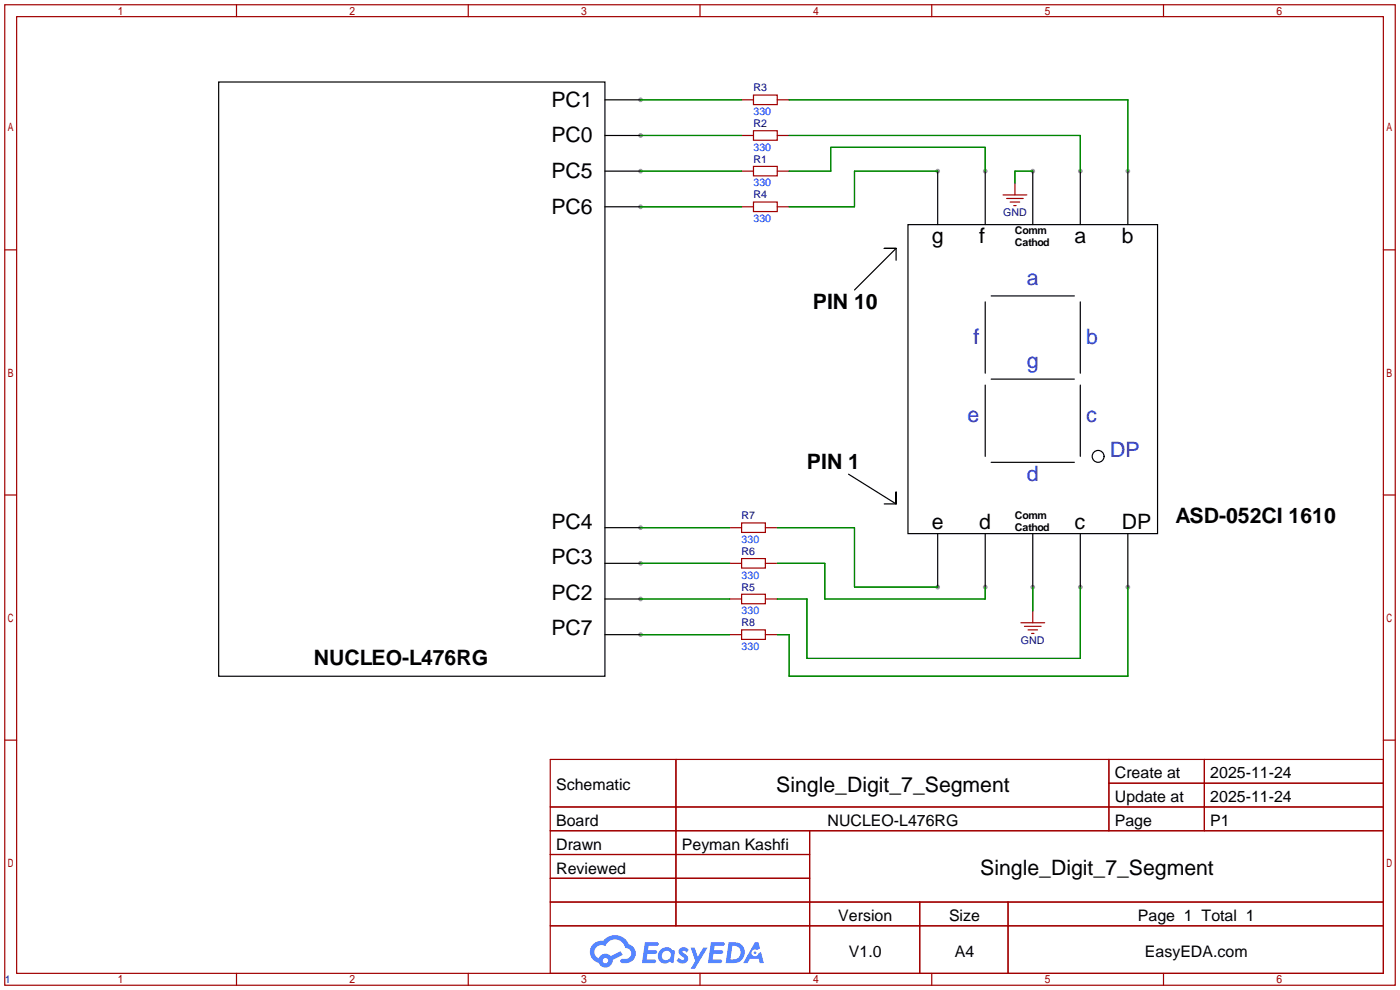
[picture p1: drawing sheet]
<svg xmlns="http://www.w3.org/2000/svg" width="299mm" height="212mm" viewBox="0 0 299 212" stroke-linecap="round" stroke-linejoin="round" font-family="sans-serif">
<g fill="#999">
<circle cx="220.7" cy="36.6" r=".51"/>
<circle cx="220.7" cy="125.5" r=".51"/>
<circle cx="200.4" cy="36.6" r=".51"/>
<circle cx="136.9" cy="44.2" r=".51"/>
<circle cx="210.6" cy="36.6" r=".51"/>
<circle cx="136.9" cy="36.6" r=".51"/>
<circle cx="230.9" cy="36.6" r=".51"/>
<circle cx="136.9" cy="29" r=".51"/>
<circle cx="241" cy="36.6" r=".51"/>
<circle cx="136.9" cy="21.3" r=".51"/>
<circle cx="200.4" cy="125.5" r=".51"/>
<circle cx="136.9" cy="112.8" r=".51"/>
<circle cx="210.6" cy="125.5" r=".51"/>
<circle cx="136.9" cy="120.4" r=".51"/>
<circle cx="230.9" cy="125.5" r=".51"/>
<circle cx="136.9" cy="128" r=".51"/>
<circle cx="241" cy="125.5" r=".51"/>
<circle cx="136.9" cy="135.6" r=".51"/>
</g>
<g fill="none" stroke="#a10000" stroke-width=".25">
<path d="M1 1h297.2v209.6h-297.2zM3.6 3.6h292.1v204.4h-292.1zM50.5 1v2.6M100.1 1v2.6M149.6 1v2.6M199.1 1v2.6M248.7 1v2.6M1 53.4h2.6M295.7 53.4h2.5M1 105.8h2.6M295.7 105.8h2.5M1 158.2h2.6"/>
<path d="M295.7 158.2h2.5M117.6 162.3h178.1v45.7h-178.1zM117.6 172.5h178.1M117.6 177.5h178.1M144.5 162.3v35.6M173 177.5v30.5M237 162.3v15.2M237 167.4h58.7M257.4 162.3v15.2M117.6 182.6h55.4M117.6 192.8h178.1M117.6 187.7h55.4"/>
<path d="M117.6 197.9h178.1M196.6 192.8v15.2M215.4 192.8v15.2M50.5 208v2.6M100.1 208v2.6M149.6 208v2.6M199.1 208v2.6M248.7 208v2.6"/>
</g>
<g fill="#5487ff">
<path d="M145.3 202.7a1.3 1.3 0 0 1 1.9 .3l-.4 .6a.54 .54 0 0 0-.9-.2l.1 .2a1.34 1.34 0 0 1 .9 1.8 1.47 1.47 0 0 1-2.3-.1l.5-.6 .8 .5a.31 .31 0 0 0 .4-.3 .31 .31 0 0 0-.3-.4 1.12 1.12 0 0 1-.7-1.8z"/>
<path d="M147.6 202.5h.9l.6 2 1.2-2h.9l-2.7 4.6h-.9l1-1.7z"/>
<path d="M137.8 201.4h1.7a1.31 1.31 0 0 1 1.2 .2 .4 .4 0 0 1-.3 .5l-1.8 .1-.1 .9h1.6a.4 .4 0 0 1 .4 .4 .4 .4 0 0 1-.5 .4h-1.6l-.2 1.2h1.4a.46 .46 0 0 1 .5 0 .46 .46 0 0 1 .1 .5l-.4 .2h-2.6z"/>
<path d="M151.9 201.4h1.7a1.32 1.32 0 0 1 1.2 .2 .39 .39 0 0 1-.3 .5l-1.8 .1-.1 .9h1.6a.4 .4 0 0 1 .4 .4 .4 .4 0 0 1-.4 .4h-1.7l-.2 1.2h1.4a.46 .46 0 0 1 .5 0 .46 .46 0 0 1 .1 .5l-.4 .2h-2.6z"/>
<path d="M161.3 201.4h.8l.3 1.3-.6 .4a.75 .75 0 0 0-1.1 .3 .75 .75 0 0 0 .5 1 .75 .75 0 0 0 .9-.7l.5-.2 .6 2.3h-.8l-.3-.9h-1.8l-.5 .9h-1z"/>
<path d="M155.7 201.4l-.6 4.4h1.5a2.27 2.27 0 0 0 2.6-2.2 2.27 2.27 0 0 0-2.7-2.2zM156.5 202.1a1.5 1.5 0 0 1 1.8 1.6 1.5 1.5 0 0 1-1.9 1.4h-.3z"/>
<path d="M141.2 203a1.6 1.6 0 0 0-.3 2.3 1.6 1.6 0 0 0 2.3 .2l.7 .3 .3-2.4-.1-.3-.5-.1a1.58 1.58 0 0 0-2.4 0zM141.8 203.5a.98 .98 0 0 1 1.6 .4 .98 .98 0 0 1-1.1 1.3 .94 .94 0 0 1-.9-.7 .94 .94 0 0 1 .4-1z"/>
<path d="M126.8 201.8a2.37 2.37 0 0 0 1.1 4 1.54 1.54 0 0 0 1.8 1 1.54 1.54 0 0 0 1.2-1.6l2.2-1.1-.5-.8-2 1a1.57 1.57 0 0 0-2.7 .5 1.5 1.5 0 0 1-.7-2.1 1.5 1.5 0 0 1 2.2-.5 2.23 2.23 0 0 1 2.3-1.4 2.23 2.23 0 0 1 2 1.8 1.16 1.16 0 0 1 1.2 1.1 1.16 1.16 0 0 1-1.1 1.2h-.7a.47 .47 0 0 0-.5 .4 .47 .47 0 0 0 .4 .5 2.17 2.17 0 0 0 2.5-.9 2.17 2.17 0 0 0-.3-2.7l-.8-.4a3.2 3.2 0 0 0-5.5-.7l-1.1 .1zM128.8 205.3a.6 .6 0 0 1 1.2 0 .6 .6 0 0 1-1.2 0z"/>
<circle cx="161.4" cy="203.6" r=".28"/>
</g>
<g fill="none" stroke="#000" stroke-width=".25">
<path d="M46.7 17.5h82.6v127h-82.6zM129.3 21.3h7.6M129.3 29h7.6M129.3 36.6h7.6M200.4 36.6v11.4M210.6 36.6v11.4M220.7 36.6v11.4M230.9 36.6v11.4M241 36.6v11.4M129.3 44.2h7.6M191.5 55.6v-2.5h-2.5h2.5l-8.9 8.9M194.1 48h53.3v66h-53.3z"/>
<path d="M210.6 64.5v15.3M211.8 63.2h17.8M230.9 64.5v15.3M210.6 82.3v15.2M211.8 98.8h17.8M211.8 81h17.8M230.9 82.3v15.2M129.3 112.8h7.6M181.4 101.3l10.1 6.4v-2.5v2.5h-2.5M200.4 114v11.5M210.6 114v11.5M220.7 114v11.5"/>
<path d="M230.9 114v11.5M241 114v11.5M129.3 120.4h7.6M129.3 128h7.6M129.3 135.6h7.6"/>
<circle cx="234.7" cy="97.5" r="1.27"/>
</g>
<g fill="none" stroke="#a10000" stroke-width=".25">
<path d="M158.5 36.6h2.5M158.5 29h2.5M158.5 21.3h2.5M161 35.6h5.1v2h-5.1zM161 27.9h5.1v2.1h-5.1zM161 20.3h5.1v2.1h-5.1zM166.1 36.6h2.6M166.1 29h2.6M166.1 21.3h2.6M216.9 39.1v2.6M158.5 44.2h2.5M161 43.2h5.1v2h-5.1z"/>
<path d="M166.1 44.2h2.6M214.4 41.7h5.1M215.1 42.4h3.6M215.9 43.2h2M216.7 43.9h.5M156 112.8h2.5M158.5 119.4h5.1v2h-5.1zM158.5 111.8h5.1v2h-5.1zM163.6 112.8h2.5M156 128h2.5M156 120.4h2.5M156 135.6h2.5"/>
<path d="M158.5 127h5.1v2h-5.1zM158.5 134.6h5.1v2.1h-5.1zM163.6 128h2.5M163.6 120.4h2.5M163.6 135.6h2.5M218.2 133.1h5.1M218.9 133.9h3.6M219.7 134.6h2M220.5 135.4h.5M220.7 130.6v2.5"/>
</g>
<g fill="none" stroke="#008700" stroke-width=".25">
<path d="M136.9 36.6h21.6M136.9 29h21.6M136.9 21.3h21.6M168.7 36.6h8.8v-5.1h33.1v5.1M168.7 29h62.2v7.6M168.7 21.3h72.3v15.3M200.4 36.6h-17.8v7.6h-13.9M220.7 36.6h-3.8v2.5M136.9 44.2h21.6M136.9 112.8h19.1M166.1 112.8h16.5v12.7h17.8M136.9 120.4h19.1"/>
<path d="M136.9 128h19.1M136.9 135.6h19.1M166.1 120.4h10.2v7.6h34.3v-2.5M220.7 125.5v5.1M230.9 125.5v15.2h-58.4v-12.7h-6.4M241 125.5v19h-72.3v-8.9h-2.6"/>
</g>
<g font-size="4.5">
<text x="117.9" y="22.8">PC1</text>
<text x="117.9" y="30.4">PC0</text>
<text x="117.9" y="38">PC5</text>
<text x="117.9" y="45.6">PC6</text>
<text x="199.1" y="52">g</text>
<text x="209.3" y="52">f</text>
<text x="229.6" y="52">a</text>
<text x="239.8" y="52">b</text>
<text x="173.7" y="66">PIN 10</text>
<text x="172.5" y="100.3">PIN 1</text>
<text x="117.9" y="113">PC4</text>
<text x="199.1" y="113">e</text>
<text x="209.3" y="113">d</text>
<text x="229.6" y="113">c</text>
<text x="239.8" y="113">DP</text>
<text x="251.2" y="111.7">ASD-052CI 1610</text>
<text x="117.9" y="120.6">PC3</text>
<text x="117.9" y="128.2">PC2</text>
<text x="117.9" y="135.8">PC7</text>
<text x="67.1" y="142.2">NUCLEO-L476RG</text>
<text x="165.9" y="169.2">Single_Digit_7_Segment</text>
<text x="209.5" y="187">Single_Digit_7_Segment</text>
</g>
<g font-size="4.5" fill="#00f">
<text x="219.5" y="60.9">a</text>
<text x="208" y="73.6">f</text>
<text x="232.2" y="73.6">b</text>
<text x="219.5" y="78.7">g</text>
<text x="206.8" y="90.1">e</text>
<text x="232.2" y="90.1">c</text>
<text x="237.2" y="97.7">DP</text>
<text x="219.5" y="102.8">d</text>
</g>
<g font-size="3.4">
<text x="238.3" y="166.4">Create at</text>
<text x="258.7" y="166.4">2025-11-24</text>
<text x="118.9" y="168.9">Schematic</text>
<text x="238.3" y="171.4">Update at</text>
<text x="258.7" y="171.4">2025-11-24</text>
<text x="118.9" y="176.5">Board</text>
<text x="176.9" y="176.5">NUCLEO-L476RG</text>
<text x="238.3" y="176.5">Page</text>
<text x="258.7" y="176.5">P1</text>
<text x="118.9" y="181.6">Drawn</text>
<text x="145.7" y="181.6">Peyman Kashfi</text>
<text x="118.9" y="186.7">Reviewed</text>
<text x="179.2" y="196.8">Version</text>
<text x="202.8" y="196.8">Size</text>
<text x="243.2" y="196.8">Page 1 Total 1</text>
<text x="181.4" y="204.5">V1.0</text>
<text x="204.1" y="204.5">A4</text>
<text x="244.7" y="204.5">EasyEDA.com</text>
</g>
<g font-size="2.3" fill="#000080">
<text x="161" y="19.5">R3</text>
<text x="161" y="27.1">R2</text>
<text x="161" y="34.8">R1</text>
<text x="161" y="42.4">R4</text>
<text x="214.4" y="46.2">GND</text>
<text x="158.5" y="111">R7</text>
<text x="158.5" y="118.6">R6</text>
<text x="158.5" y="126.2">R5</text>
<text x="158.5" y="133.8">R8</text>
<text x="218.2" y="137.6">GND</text>
<text x="1" y="210">1</text>
</g>
<g font-size="2.3" fill="#00f">
<text x="161" y="24.6">330</text>
<text x="161" y="32.2">330</text>
<text x="161" y="39.8">330</text>
<text x="161" y="47.5">330</text>
<text x="158.5" y="116">330</text>
<text x="158.5" y="123.7">330</text>
<text x="158.5" y="131.3">330</text>
<text x="158.5" y="138.9">330</text>
</g>
<g font-size="2.3">
<text x="216.9" y="50">Comm</text>
<text x="216.9" y="52.5">Cathod</text>
<text x="216.9" y="111">Comm</text>
<text x="216.9" y="113.5">Cathod</text>
</g>
</svg>
